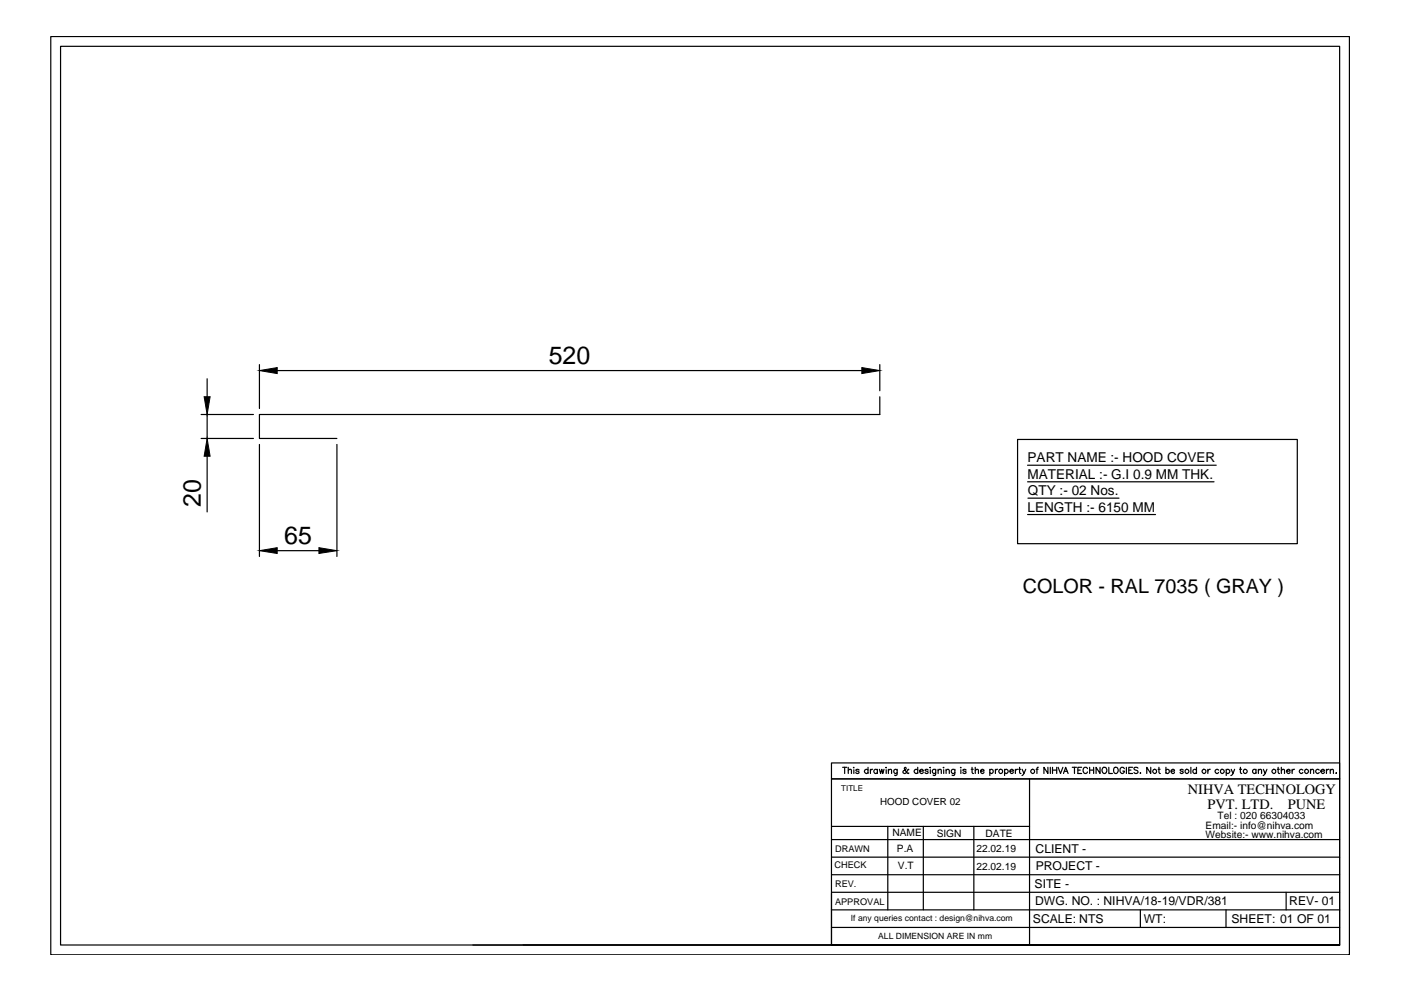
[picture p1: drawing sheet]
<svg xmlns="http://www.w3.org/2000/svg" width="297mm" height="210mm" viewBox="0 0 297 210" stroke-linecap="round" stroke-linejoin="round" font-family="sans-serif">
<!-- layer: 0 -->
<g fill="none" stroke="#000" stroke-width=".25">
<path d="M10.8 7.7h275.3v194.7h-275.3zM55 77.3v9.3M58.8 78.6h123.9M186.5 77.3v5.5M42.6 87.9h11.1M42.6 93h11.1M43.9 80.3v3.8M43.9 87.9v5.1M43.9 96.7v11.8M55 94.2v23.8M71.4 94.2v23.8M186.5 84.1v3.8h-131.5v5.1h16.4"/>
<path d="M215.7 93.2h59.4v22.1h-59.4zM217.9 98.6h40M58.8 116.8h8.8M217.9 102.2h39.5M217.9 109.1h27.1M217.9 105.6h19.4M176.3 161.8h107.7v3.3h-107.7zM176.3 178h107.7M176.3 175.2h42M178.7 162.7h.8M179.1 162.7v1.3M179.8 163.4l.3-.3 .4 .1v.8"/>
<path d="M179.8 162.7v1.3M180.9 162.7h.2zM181 163.2v.8M182.1 163.3l-.2-.2-.4 .2 .1 .2 .5 .1v.2a.37 .37 0 0 1-.3 .2 .37 .37 0 0 1-.3-.2M184 163.3a.42 .42 0 0 0-.6-.1 .42 .42 0 0 0 0 .6 .42 .42 0 0 0 .6 0M184 162.7v1.3M184.5 163.1v.9M185 163.1l-.4 .2-.1 .2M186 163.3a.42 .42 0 0 0-.6-.1 .42 .42 0 0 0 0 .6 .42 .42 0 0 0 .6 0M186 163.1v.9M186.5 163.1l.2 .9 .3-.9 .2 .9 .2-.9M187.8 162.7h.1z"/>
<path d="M187.9 163.2v.8M188.2 175.2v17.7M188.4 163.4l.3-.3 .3 .1v.8M188.4 163.1v.9M190.2 163.1v1.2l-.2 .1-.3-.1M190.2 163.3a.41 .41 0 0 0-.6-.1 .41 .41 0 0 0 0 .6 .41 .41 0 0 0 .6 0M192.7 163.2l-.2-.1a.81 .81 0 0 1-1 .8v-.4l.6-.5-.2-.3-.2 .2 .2 .5 .5 .5 .2 .1 .1-.1M194.6 163.3a.42 .42 0 0 0-.6-.1 .42 .42 0 0 0 0 .6 .42 .42 0 0 0 .6 0M194.6 162.7v1.3M195 163.5h.8a.43 .43 0 0 0-.6-.3 .43 .43 0 0 0-.2 .6 .43 .43 0 0 0 .6 .1l.2-.1M195.8 175.2v17.7M196.8 163.3l-.2-.2-.5 .2 .6 .3v.3a.41 .41 0 0 1-.6-.1"/>
<path d="M197.2 162.7h.1zM197.2 163.2v.8M198.4 163.1l-.1 1.2-.1 .1-.4-.1M198.4 163.3a.41 .41 0 0 0-.6-.1 .41 .41 0 0 0 0 .6 .41 .41 0 0 0 .6 0M198.9 163.4l.3-.3 .3 .1 .1 .8M198.9 163.1v.9M200 162.7h.1zM200.1 163.2v.8M200.6 163.4l.3-.3 .3 .1 .1 .8M200.6 163.1v.9M202.5 163.1l-.1 1.2-.2 .1-.3-.1M202.5 163.3a.42 .42 0 0 0-.7-.1 .42 .42 0 0 0 0 .6 .42 .42 0 0 0 .7 0"/>
<path d="M203.6 162.7h.2zM203.7 163.2v.8M204.8 163.3l-.2-.2-.5 .2 .2 .2 .5 .1v.2a.37 .37 0 0 1-.3 .2 .37 .37 0 0 1-.4-.2M205.9 163.1h.4M206.1 162.7v1l.3 .3M206.5 175.2v17.7M206.8 163.4l.3-.3 .3 .1v.8M206.8 162.7v1.3M207.9 163.5h.7v-.1a.4 .4 0 0 0-.6-.1 .4 .4 0 0 0 0 .6 .4 .4 0 0 0 .6-.1M209.9 163.3a.41 .41 0 0 1 .6-.1 .41 .41 0 0 1 0 .6 .41 .41 0 0 1-.6 0M209.9 163.1v1.3M211 163.1v.9"/>
<path d="M211.5 163.1l-.4 .2-.1 .2M213 163.3a.42 .42 0 0 1 .6-.1 .42 .42 0 0 1 0 .6 .42 .42 0 0 1-.6 0M213 163.1v1.3M214.1 163.5h.8v-.1a.4 .4 0 0 0-.6-.1 .4 .4 0 0 0 0 .6 .4 .4 0 0 0 .6-.1M215.3 163.1v.9M215.8 163.1l-.4 .2-.1 .2M216 163.1h.4M216.2 162.7v1l.3 .3M216.7 163.1l.4 .9 .4-.9M217.1 164l-.4 .4M218.3 165.1v35.3M219.7 163.1h.4"/>
<path d="M220.1 162.7l-.2 .2v1.1M222.2 162.7v1.3l-.9-1.3v1.3M222.7 162.7v1.3M223.2 162.7v1.3M223.2 163.3h.8M224 162.7v1.3M224.3 162.7l.5 1.3 .6-1.3M225.5 164l.4-1.3 .6 1.3M225.7 163.5h.6M227.3 162.7h.9M227.8 162.7v1.3M228.5 163.3h.5"/>
<path d="M229.3 162.7h-.8v1.3h.8M230.6 163a.53 .53 0 0 0-.8-.3 .53 .53 0 0 0-.2 .8 .48 .48 0 0 0 .4 .5 .48 .48 0 0 0 .6-.3M231 163.3h.9M231 162.7v1.3M231.9 162.7v1.3M233.2 162.7v1.3l-.8-1.3v1.3M233.8 162.9a.62 .62 0 0 1 .9 .3 .62 .62 0 0 1-.7 .8l-.3-.5zM235.1 162.7v1.3h.8M236.3 162.7a.61 .61 0 0 1 .8 .6 .61 .61 0 0 1-.8 .6l-.2-.4zM238.4 163a.53 .53 0 0 0-.7-.3 .53 .53 0 0 0-.2 .8 .47 .47 0 0 0 .4 .5 .47 .47 0 0 0 .5-.5h-.3M238.8 162.7v1.3M239.3 163.3h.5"/>
<path d="M240.1 162.7h-.8v1.3h.8M241.3 162.9l-.3-.2-.6 .2 .2 .3 .5 .2 .2 .2-.3 .4-.6-.2M241.7 163.9h.2zM244 162.7v1.3l-.9-1.3v1.3M245.5 163.1h.5M245.7 162.7v1l.3 .3M247.2 163.3a.41 .41 0 0 1 .6-.1 .41 .41 0 0 1 0 .6 .41 .41 0 0 1-.6 0M247.2 162.7v1.3M248.3 163.5h.7v-.1a.4 .4 0 0 0-.6-.1 .4 .4 0 0 0 0 .6 .4 .4 0 0 0 .6-.1M250.9 163.3l-.3-.2-.4 .2 .7 .5a.37 .37 0 0 1-.4 .2 .37 .37 0 0 1-.3-.2M252.5 162.7v1.3M253.7 163.3a.42 .42 0 0 0-.6-.1 .42 .42 0 0 0 0 .6 .42 .42 0 0 0 .6 0"/>
<path d="M253.7 162.7v1.3M256.1 163.1v.9M256.6 163.1l-.4 .2-.1 .2M258.4 163.3a.42 .42 0 0 0-.7-.1 .42 .42 0 0 0 0 .6 .42 .42 0 0 0 .7 0M260 163.3a.42 .42 0 0 1 .6-.1 .42 .42 0 0 1 0 .6 .42 .42 0 0 1-.6 0M260 163.1v1.3M261 163.1l.4 .9 .4-.9M261.4 164l-.4 .4M262.8 163.1h.4M263 162.7v1l.3 .3M266.3 163.3a.41 .41 0 0 0-.6-.1 .41 .41 0 0 0 0 .6 .41 .41 0 0 0 .6 0M266.3 163.1v.9"/>
<path d="M266.8 163.4l.3-.3 .3 .1 .1 .8M266.8 163.1v.9M267.9 163.1l.3 .9 .4-.9M268.2 164l-.4 .4M270.8 163.1h.4M271 162.7v1l.3 .3M271.7 163.4l.3-.3 .3 .1v.8M271.7 162.7v1.3M272.8 163.5h.7v-.3a.42 .42 0 0 0-.6 .1 .42 .42 0 0 0 0 .6 .42 .42 0 0 0 .6-.1M274 163.1v.9M274.5 163.1l-.5 .2v.2M276.2 163.3a.42 .42 0 0 0-.6-.1 .42 .42 0 0 0 0 .6 .42 .42 0 0 0 .6 0"/>
<path d="M277.8 163.4l.6-.3 .1 .3v.6M277.8 163.1v.9M279.7 163.3a.42 .42 0 0 0-.6-.1 .42 .42 0 0 0 0 .6 .42 .42 0 0 0 .6 0M280 163.5h.8v-.3a.42 .42 0 0 0-.6 .1 .42 .42 0 0 0 0 .6 .42 .42 0 0 0 .6-.1M281.2 163.1v.9M281.7 163.1l-.4 .2-.1 .2M282 163.4l.4-.3 .3 .1v.8M282 163.1v.9M283.2 163.9h.2zM284 165.1v35.3v-190.6h-271.2v190.6h271.2h-107.7M284 165.1h-107.7v35.3M176.3 189.4v11h-65.4"/>
<path d="M176.3 189.2h107.7M176.3 196.6h107.7M176.3 192.9h107.7M176.3 185.5h107.7M176.3 181.7h107.7M241.8 192.9v3.7M259.9 192.9v3.7M272.7 189.2v3.7M100.3 200.4h76"/>
<circle cx="212.2" cy="163.5" r=".43"/>
<circle cx="219" cy="163.5" r=".43"/>
<circle cx="244.8" cy="163.5" r=".43"/>
<circle cx="251.6" cy="163.5" r=".43"/>
<circle cx="255.3" cy="163.5" r=".43"/>
<circle cx="259.1" cy="163.5" r=".43"/>
<circle cx="264" cy="163.5" r=".43"/>
<circle cx="270.1" cy="163.5" r=".43"/>
<circle cx="277" cy="163.5" r=".43"/>
</g>
<path d="M55 78.6l3.8-.7v1.3zM182.7 77.9l3.8 .7-3.8 .6zM43.3 84.1h1.2l-.6 3.8zM43.9 93l.6 3.7h-1.2zM55 116.8l3.8-.7v1.2zM67.6 116.1l3.8 .7-3.8 .5z" fill="#000" stroke="#000" stroke-width=".21"/>
<g font-size="5.3">
<text x="116.3" y="77.3">520</text>
<text x="42.6" y="107.4" transform="rotate(-90 42.6 107.4)">20</text>
<text x="60.3" y="115.4">65</text>
</g>
<text font-size="4.2" x="216.8" y="125.8">COLOR - RAL 7035 ( GRAY )</text>
<g font-size="3">
<text x="251.9" y="168.3">NIHVA TECHNOLOGY</text>
<text x="256" y="171.5">PVT. LTD.</text>
<text x="273" y="171.5">PUNE</text>
</g>
<g font-size="2.9">
<text x="217.9" y="98">PART NAME :- HOOD COVER</text>
<text x="217.9" y="101.5">MATERIAL :- G.I 0.9 MM THK.</text>
<text x="217.9" y="105">QTY :- 02 Nos.</text>
<text x="217.9" y="108.5">LENGTH :- 6150 MM</text>
</g>
<g font-size="2.6">
<text x="219.6" y="180.8">CLIENT -</text>
<text x="219.6" y="184.5">PROJECT -</text>
<text x="219.3" y="188.2">SITE -</text>
<text x="219.5" y="191.9">DWG. NO. : NIHVA/18-19/VDR/381</text>
<text x="273.4" y="191.8">REV- 01</text>
<text x="219" y="195.7">SCALE: NTS</text>
<text x="242.5" y="195.6">WT:</text>
<text x="261.1" y="195.7">SHEET: 01 OF 01</text>
</g>
<g font-size="2.2">
<text x="258.2" y="173.6">Tel : 020 66304033</text>
<text x="189.2" y="177.3">NAME</text>
<text x="198.6" y="177.5">SIGN</text>
<text x="209" y="177.4">DATE</text>
<text x="255.6" y="175.7">Email:- info@nihva.com</text>
<text x="255.6" y="177.8">Website:- www.nihva.com</text>
<text x="190.2" y="180.6">P.A</text>
<text x="190.4" y="184.3">V.T</text>
<text x="207" y="180.7">22.02.19</text>
<text x="207" y="184.4">22.02.19</text>
</g>
<text font-size="2.1" x="186.6" y="170.6">HOOD COVER 02</text>
<g font-size="1.9">
<text x="176.9" y="183.9">CHECK</text>
<text x="177.1" y="180.7">DRAWN</text>
<text x="177.1" y="191.9">APPROVAL</text>
<text x="177.1" y="188.1">REV.</text>
</g>
<g font-size="1.8">
<text x="180.4" y="195.3">If any queries contact : design@nihva.com</text>
<text x="186.2" y="199.1">ALL DIMENSION ARE IN mm</text>
</g>
<text font-size="1.7" x="178.4" y="167.7">TITLE</text>
</svg>
